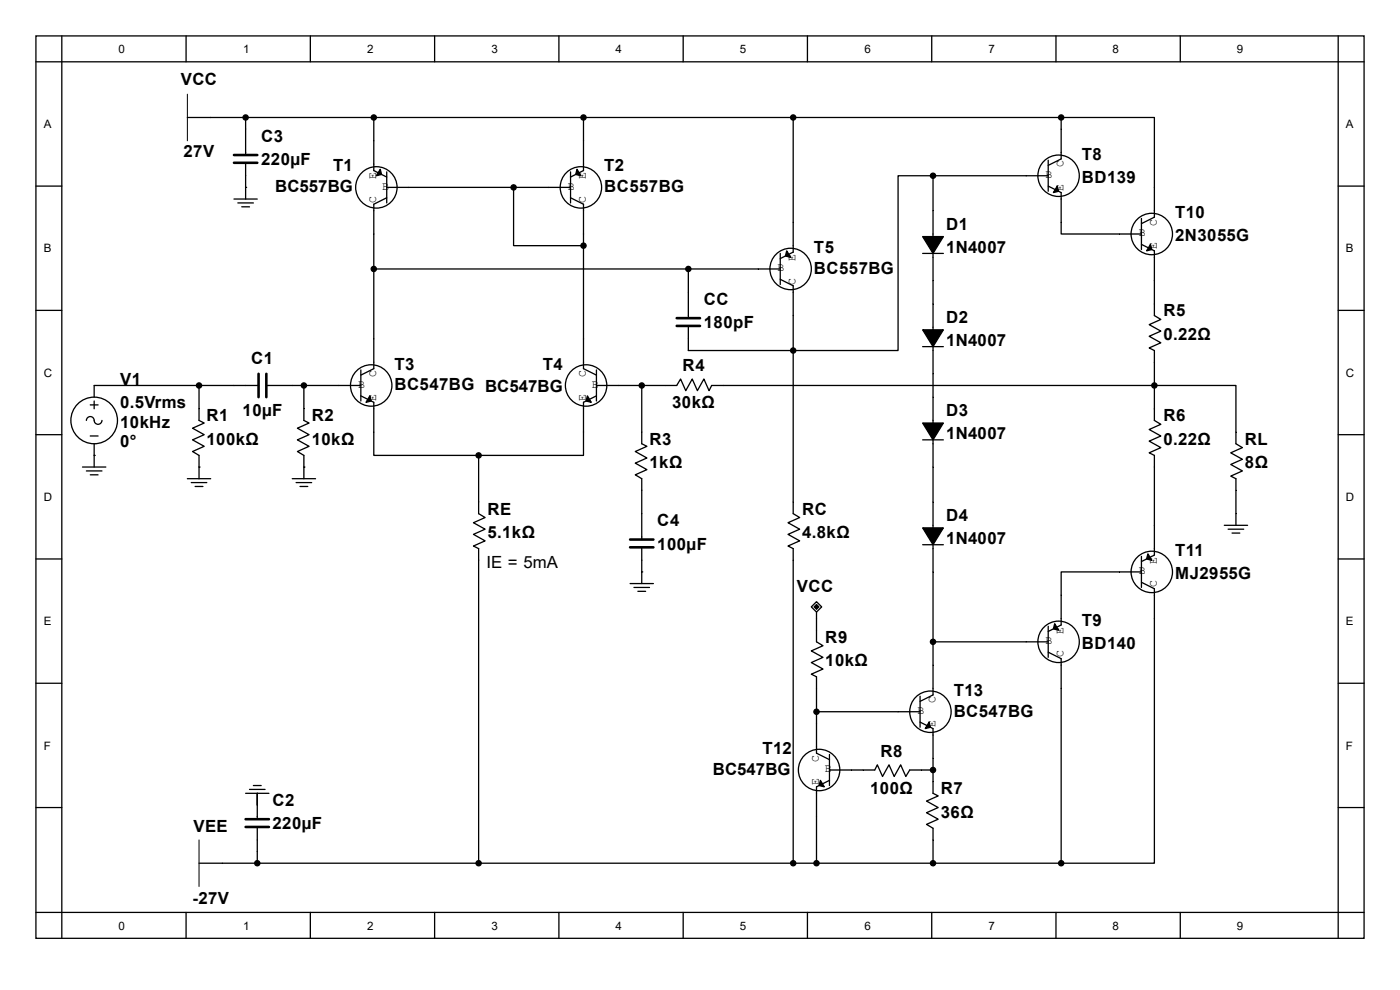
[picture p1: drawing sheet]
<svg xmlns="http://www.w3.org/2000/svg" width="297mm" height="210mm" viewBox="0 0 297 210" stroke-linecap="round" stroke-linejoin="round" font-family="sans-serif">
<g fill="none" stroke="#000" stroke-width=".27">
<path d="M7.6 7.6h281.8v191.5h-281.8zM7.6 13.1h281.8M13.1 7.6v191.5M39.5 7.6v5.5M65.8 7.6v5.5M92.2 7.6v5.5M118.6 7.6v5.5M144.9 7.6v5.5M171.3 7.6v5.5M197.7 7.6v5.5M224 7.6v5.5M250.4 7.6v5.5"/>
<path d="M283.9 7.6v191.5M7.6 39.5h5.5M39.8 24.9h185.3M52.1 39.8h.1M52.1 24.9v8M52.1 34.5v7.7M79.3 24.9v11.3l2.7 1.4M82 36.5v6.6M82 39.8h39M109 39.8v12.3h14.8M121 36.5v6.6M123.8 24.9v11.3l-2.8 1.4"/>
<path d="M168.3 24.9v28.6l-2.8 1.4M197.9 37.3h-7.4v37.1h-44.5v-5.3M197.9 37.3v110.1l-2.7 1.4M197.9 37.3h24.5M222.4 39.5l2.7 1.4v8.7h17.1M222.4 34v6.6M225.1 24.9h19.8v21.2l-2.7 1.3M225.1 24.9v8.8l-2.7 1.4M283.9 39.5h5.5M49.6 42.2h5M50.5 43.1h3.3M51.3 43.9h1.6"/>
<path d="M79.3 57.1h86.2M82 42l-2.7 1.3v34.9l-2.7 1.4M121 42l2.8 1.3v34.9l2.7 1.4M146 57.1v10.4M165.5 59.3l2.8 1.3v48.4l1.4 .8-2.5 1.1 2.5 1.4-2.5 1.1 2.5 1.3-2.5 1.1 1.1 .6v66.7M165.5 53.8v6.6M195.7 53.8h4.4M242.2 51.8l2.7 1.4v13.7l1.4 .9-2.5 1.1 2.5 1.3-2.5 1.1 2.5 1.4-2.5 1.1 1.1 .6v14.8l1.4 .8-2.5 1.1 2.5 1.4-2.5 1.1 2.5 1.4-2.5 1.1 1.1 .5v21.2l-2.7 1.3M242.2 46.3v6.6M7.6 65.8h5.5M76.6 78.5v6.6M126.5 78.5v6.6"/>
<path d="M195.7 73.5h4.4M283.9 65.8h5.5M7.6 92.2h5.5M17.5 99.1h4.9M18.3 89.2a.83 .83 0 0 1 .9-.8 .83 .83 0 0 1 .8 .8 .82 .82 0 0 0 .8 .8 .82 .82 0 0 0 .8-.8M18.3 99.9h3.3M19.2 85.9h1.6M19.2 92.5h1.6M20 96.6h.1M20 85.1v1.6M20 94.1v5M42.2 81.8v7.4l1.1 .5-2.5 1.1 2.5 1.4-2.5 1.1 2.5 1.4-2.5 1.1 1.4 .8v4.9"/>
<path d="M42.2 99.1h.1M54.9 81.8h-34.9v2.4M56.5 81.8h20.1M64.5 81.8v7.4l1.1 .5-2.5 1.1 2.5 1.4-2.5 1.1 2.5 1.4-2.5 1.1 1.4 .8v4.9M64.5 99.1h.1M76.6 84l2.7 1.3v11.3h22.2M101.5 96.6v12.4l1.4 .8-2.5 1.1 2.5 1.4-2.5 1.1 2.5 1.3-2.5 1.1 1.1 .6v66.7M126.5 81.8h17.1l.8-1.4 1.1 2.5 1.4-2.5 1.1 2.5 1.3-2.5 1.1 2.5 .6-1.1h111.2v12.3l1.4 .9-2.5 1.1 2.5 1.3-2.5 1.1 2.5 1.4-2.5 1.1 1.1 .6v9.8M126.5 84l-2.7 1.3v11.3h-22.3M136.1 81.8v12.3l1.1 .6-2.4 1.1 2.4 1.4-2.4 1.1 2.4 1.3-2.4 1.1 1.3 .8v13M195.7 93.3h4.4M283.9 92.2h5.5"/>
<path d="M7.6 118.6h5.5M19.2 100.7h1.6M39.8 101.5h4.9M40.6 102.4h3.3M41.4 103.2h1.6M62 101.5h4.9M62.8 102.4h3.3M63.6 103.2h1.7M136.1 116.1v7.7M195.7 115.6h4.4M242.2 118v6.6M259.7 111.4h5"/>
<path d="M260.6 112.3h3.3M261.4 113.1h1.6M283.9 118.6h5.5M133.7 123.8h4.9M134.5 124.6h3.3M135.3 125.4h1.7M136.1 121.3h.1M172.1 128.7l1.1-1.1 1.1 1.1-1.1 1.1zM173.2 129.8v6.4l1.4 .8-2.5 1.1 2.5 1.4-2.5 1.1 2.5 1.3-2.5 1.1 1.1 .6v16.2l2.8 1.3M197.9 136.2h24.5M222.4 132.9v6.6M222.4 138.4l2.7 1.3v43.4"/>
<path d="M242.2 123.5l2.7 1.4v58.2h-19.8M242.2 121.3h-17.1v11.3l-2.7 1.4M7.6 144.9h5.5M173.2 151h22M195.2 153.2l2.7 1.4v13.7l1.1 .5-2.4 1.1 2.4 1.4-2.4 1.1 2.4 1.4-2.4 1.1 1.3 .8v7.4M195.2 147.7v6.6M283.9 144.9h5.5M7.6 171.3h5.5M52.1 168.3h5M52.9 167.5h3.3M53.8 166.6h1.6M54.6 168.3v5.5"/>
<path d="M54.6 175.4v7.7M176 163.3h9.6l.5-1.1 1.1 2.5 1.4-2.5 1.1 2.5 1.4-2.5 1.1 2.5 .8-1.4h4.9M176 165.5l-2.8 1.4v16.2M176 160.1v6.5M283.9 171.3h5.5M7.6 193.6h281.8M39.5 193.6v5.5M42.2 183.1h182.9M65.8 193.6v5.5M92.2 193.6v5.5M118.6 193.6v5.5M144.9 193.6v5.5"/>
<path d="M171.3 193.6v5.5M197.7 193.6v5.5M224 193.6v5.5M250.4 193.6v5.5"/>
<circle cx="79.8" cy="39.8" r="4.4"/>
<circle cx="123.2" cy="39.8" r="4.4"/>
<circle cx="224.6" cy="37.3" r="4.4"/>
<circle cx="167.7" cy="57.1" r="4.4"/>
<circle cx="244.4" cy="49.6" r="4.4"/>
<circle cx="20" cy="89.2" r="4.9"/>
<circle cx="78.7" cy="81.8" r="4.4"/>
<circle cx="124.3" cy="81.8" r="4.4"/>
<circle cx="224.6" cy="136.2" r="4.4"/>
<circle cx="244.4" cy="121.3" r="4.4"/>
<circle cx="197.4" cy="151" r="4.4"/>
<circle cx="173.8" cy="163.3" r="4.4"/>
</g>
<g fill="#000" stroke="#000" stroke-width=".27">
<path d="M80.7 35.9l.2 1.1-1.1 .3zM122.4 35.9l.8 1.4-1.1-.3zM224.3 39.5l.3 1.1-1.1 .3zM166.9 53.2l.8 1.4-1.1-.3zM195.7 50.2h4.4l-2.2 3.6zM244.1 51.8l.3 1.1-1.1 .3zM195.7 70h4.4l-2.2 3.5zM78.5 84l.2 1.1-1.1 .2zM124.6 84l.8 1.3-1.1-.2zM195.7 89.7h4.4l-2.2 3.6zM195.7 112h4.4l-2.2 3.6zM243.5 117.5l.9 1.4-1.1-.3z"/>
<path d="M223.8 132.3l.8 1.4-1.1-.3zM197.1 153.2l.3 1.1-1.1 .3zM174 165.5l.9 1.4-1.1-.3z"/>
<circle cx="52.1" cy="24.9" r=".55"/>
<circle cx="79.3" cy="24.9" r=".55"/>
<circle cx="109" cy="39.8" r=".55"/>
<circle cx="123.8" cy="24.9" r=".55"/>
<circle cx="168.3" cy="24.9" r=".55"/>
<circle cx="197.9" cy="37.3" r=".55"/>
<circle cx="225.1" cy="24.9" r=".55"/>
<circle cx="79.3" cy="57.1" r=".55"/>
<circle cx="123.8" cy="52.1" r=".55"/>
<circle cx="146" cy="57.1" r=".55"/>
<circle cx="168.3" cy="74.4" r=".55"/>
<circle cx="42.2" cy="81.8" r=".55"/>
<circle cx="64.5" cy="81.8" r=".55"/>
<circle cx="101.5" cy="96.6" r=".55"/>
<circle cx="136.1" cy="81.8" r=".55"/>
<circle cx="244.9" cy="81.8" r=".55"/>
<circle cx="197.9" cy="136.2" r=".55"/>
<circle cx="173.2" cy="151" r=".55"/>
<circle cx="197.9" cy="163.3" r=".55"/>
<circle cx="54.6" cy="183.1" r=".55"/>
<circle cx="101.5" cy="183.1" r=".55"/>
<circle cx="168.3" cy="183.1" r=".55"/>
<circle cx="173.2" cy="183.1" r=".55"/>
<circle cx="197.9" cy="183.1" r=".55"/>
<circle cx="225.1" cy="183.1" r=".55"/>
</g>
<path d="M39.8 20v9.9M42.2 178.2v9.9" fill="none" stroke="#000" stroke-width=".21"/>
<path d="M49.6 32.9h5M49.6 34.5h5M54.9 79.3v4.9M56.5 79.3v4.9M143.6 67.5h4.9M143.6 69.1h4.9M133.7 114.5h4.9M133.7 116.1h4.9M52.1 173.8h5M52.1 175.4h5" fill="none" stroke="#000" stroke-width=".55"/>
<path d="M172.7 128.7l.5-.5 .6 .5-.6 .6z" fill-rule="evenodd" fill="#000" stroke="#000" stroke-width=".21"/>
<g font-size="3.6">
<text x="38.4" y="18">VCC</text>
<text x="38.9" y="33.4">27V</text>
<text x="55.4" y="30.1">C3</text>
<text x="55.4" y="35">220µF</text>
<text x="229.5" y="33.9">T8</text>
<text x="58.4" y="40.8">BC557BG</text>
<text x="70.7" y="36.4">T1</text>
<text x="128.2" y="36.4">T2</text>
<text x="128.2" y="40.8">BC557BG</text>
<text x="229.5" y="38.9">BD139</text>
<text x="249.3" y="46.3">T10</text>
<text x="172.7" y="53.7">T5</text>
<text x="200.7" y="48.7">D1</text>
<text x="200.7" y="53.7">1N4007</text>
<text x="249.3" y="51.2">2N3055G</text>
<text x="172.7" y="58.1">BC557BG</text>
<text x="149.3" y="64.7">CC</text>
<text x="149.3" y="69.6">180pF</text>
<text x="200.7" y="68.5">D2</text>
<text x="246.8" y="67.1">R5</text>
<text x="53.3" y="77.3">C1</text>
<text x="200.7" y="73.4">1N4007</text>
<text x="246.8" y="72.1">0.22Ω</text>
<text x="25.5" y="81.7">V1</text>
<text x="83.7" y="78.4">T3</text>
<text x="83.7" y="82.8">BC547BG BC547BG</text>
<text x="115.2" y="78.4">T4</text>
<text x="144.8" y="78.7">R4</text>
<text x="25.5" y="86.7">0.5Vrms</text>
<text x="43.8" y="89.4">R1</text>
<text x="51.5" y="88.3">10µF</text>
<text x="66.1" y="89.4">R2</text>
<text x="142.6" y="86.7">30kΩ</text>
<text x="200.7" y="88.3">D3</text>
<text x="246.8" y="89.4">R6</text>
<text x="25.5" y="90.8">10kHz</text>
<text x="25.5" y="94.9">0°</text>
<text x="43.8" y="94.3">100kΩ</text>
<text x="66.1" y="94.3">10kΩ</text>
<text x="137.8" y="94.3">R3</text>
<text x="200.7" y="93.2">1N4007</text>
<text x="246.8" y="94.3">0.22Ω</text>
<text x="264.1" y="94.3">RL</text>
<text x="137.8" y="99.3">1kΩ</text>
<text x="264.1" y="99.3">8Ω</text>
<text x="103.4" y="109.2">RE</text>
<text x="139.4" y="111.6">C4</text>
<text x="170.2" y="109.2">RC</text>
<text x="200.7" y="110.5">D4</text>
<text x="103.4" y="114.1">5.1kΩ</text>
<text x="139.4" y="116.6">100µF</text>
<text x="170.2" y="114.1">4.8kΩ</text>
<text x="200.7" y="115.5">1N4007</text>
<text x="249.3" y="117.9">T11</text>
<text x="103.2" y="120.4">IE = 5mA</text>
<text x="169.1" y="125.6">VCC</text>
<text x="249.3" y="122.9">MJ2955G</text>
<text x="175.1" y="136.4">R9</text>
<text x="229.5" y="132.8">T9</text>
<text x="229.5" y="137.7">BD140</text>
<text x="175.1" y="141.3">10kΩ</text>
<text x="202.4" y="147.6">T13</text>
<text x="202.4" y="152">BC547BG</text>
<text x="161.8" y="160">T12</text>
<text x="186.8" y="160.5">R8</text>
<text x="151.3" y="164.4">BC547BG</text>
<text x="57.8" y="170.9">C2</text>
<text x="184.6" y="168.5">100Ω</text>
<text x="199.6" y="168.5">R7</text>
<text x="199.6" y="173.4">36Ω</text>
<text x="41" y="176.4">VEE</text>
<text x="57.8" y="175.9">220µF</text>
<text x="40.8" y="191.8">-27V</text>
</g>
<g font-size="2.5">
<text x="25.1" y="11.2">0</text>
<text x="51.6" y="11.2">1</text>
<text x="77.9" y="11.2">2</text>
<text x="104.3" y="11.2">3</text>
<text x="130.6" y="11.2">4</text>
<text x="157" y="11.2">5</text>
<text x="183.4" y="11.2">6</text>
<text x="209.7" y="11.2">7</text>
<text x="236.1" y="11.2">8</text>
<text x="262.4" y="11.2">9</text>
<text x="9.3" y="27.2">A</text>
<text x="285.5" y="27.2">A</text>
<text x="225.6" y="35.5" transform="rotate(-90 225.6 35.5)">C</text>
<text x="79.8" y="38" transform="rotate(-90 79.8 38)">E</text>
<text x="81.1" y="40.3">B</text>
<text x="120.5" y="40.3">B</text>
<text x="124.3" y="38" transform="rotate(-90 124.3 38)">E</text>
<text x="221.8" y="37.8">B</text>
<text x="225.6" y="40.6" transform="rotate(-90 225.6 40.6)">E</text>
<text x="79.8" y="43.1" transform="rotate(-90 79.8 43.1)">C</text>
<text x="124.3" y="43.1" transform="rotate(-90 124.3 43.1)">C</text>
<text x="245.4" y="47.9" transform="rotate(-90 245.4 47.9)">C</text>
<text x="9.3" y="53.6">B</text>
<text x="241.6" y="50.2">B</text>
<text x="245.4" y="52.9" transform="rotate(-90 245.4 52.9)">E</text>
<text x="285.5" y="53.6">B</text>
<text x="165" y="57.6">B</text>
<text x="168.8" y="55.3" transform="rotate(-90 168.8 55.3)">E</text>
<text x="168.8" y="60.4" transform="rotate(-90 168.8 60.4)">C</text>
<text x="9.3" y="79.9">C</text>
<text x="76" y="82.3">B</text>
<text x="79.8" y="80" transform="rotate(-90 79.8 80)">C</text>
<text x="124.3" y="80" transform="rotate(-90 124.3 80)">C</text>
<text x="125.6" y="82.3">B</text>
<text x="285.5" y="79.9">C</text>
<text x="79.8" y="85.1" transform="rotate(-90 79.8 85.1)">E</text>
<text x="124.3" y="85.1" transform="rotate(-90 124.3 85.1)">E</text>
<text x="9.3" y="106.3">D</text>
<text x="285.5" y="106.3">D</text>
<text x="245.4" y="119.5" transform="rotate(-90 245.4 119.5)">E</text>
<text x="241.6" y="121.8">B</text>
<text x="245.4" y="124.6" transform="rotate(-90 245.4 124.6)">C</text>
<text x="9.3" y="132.6">E</text>
<text x="221.8" y="136.7">B</text>
<text x="225.6" y="134.4" transform="rotate(-90 225.6 134.4)">E</text>
<text x="285.5" y="132.6">E</text>
<text x="225.6" y="139.4" transform="rotate(-90 225.6 139.4)">C</text>
<text x="198.5" y="149.2" transform="rotate(-90 198.5 149.2)">C</text>
<text x="194.6" y="151.5">B</text>
<text x="198.5" y="154.3" transform="rotate(-90 198.5 154.3)">E</text>
<text x="9.3" y="159">F</text>
<text x="173.7" y="161.6" transform="rotate(-90 173.7 161.6)">C</text>
<text x="285.5" y="159">F</text>
<text x="173.7" y="166.6" transform="rotate(-90 173.7 166.6)">E</text>
<text x="175" y="163.9">B</text>
<text x="25.1" y="197.2">0</text>
<text x="51.6" y="197.2">1</text>
<text x="77.9" y="197.2">2</text>
<text x="104.3" y="197.2">3</text>
<text x="130.6" y="197.2">4</text>
<text x="157" y="197.2">5</text>
<text x="183.4" y="197.2">6</text>
<text x="209.7" y="197.2">7</text>
<text x="236.1" y="197.2">8</text>
<text x="262.4" y="197.2">9</text>
</g>
</svg>
